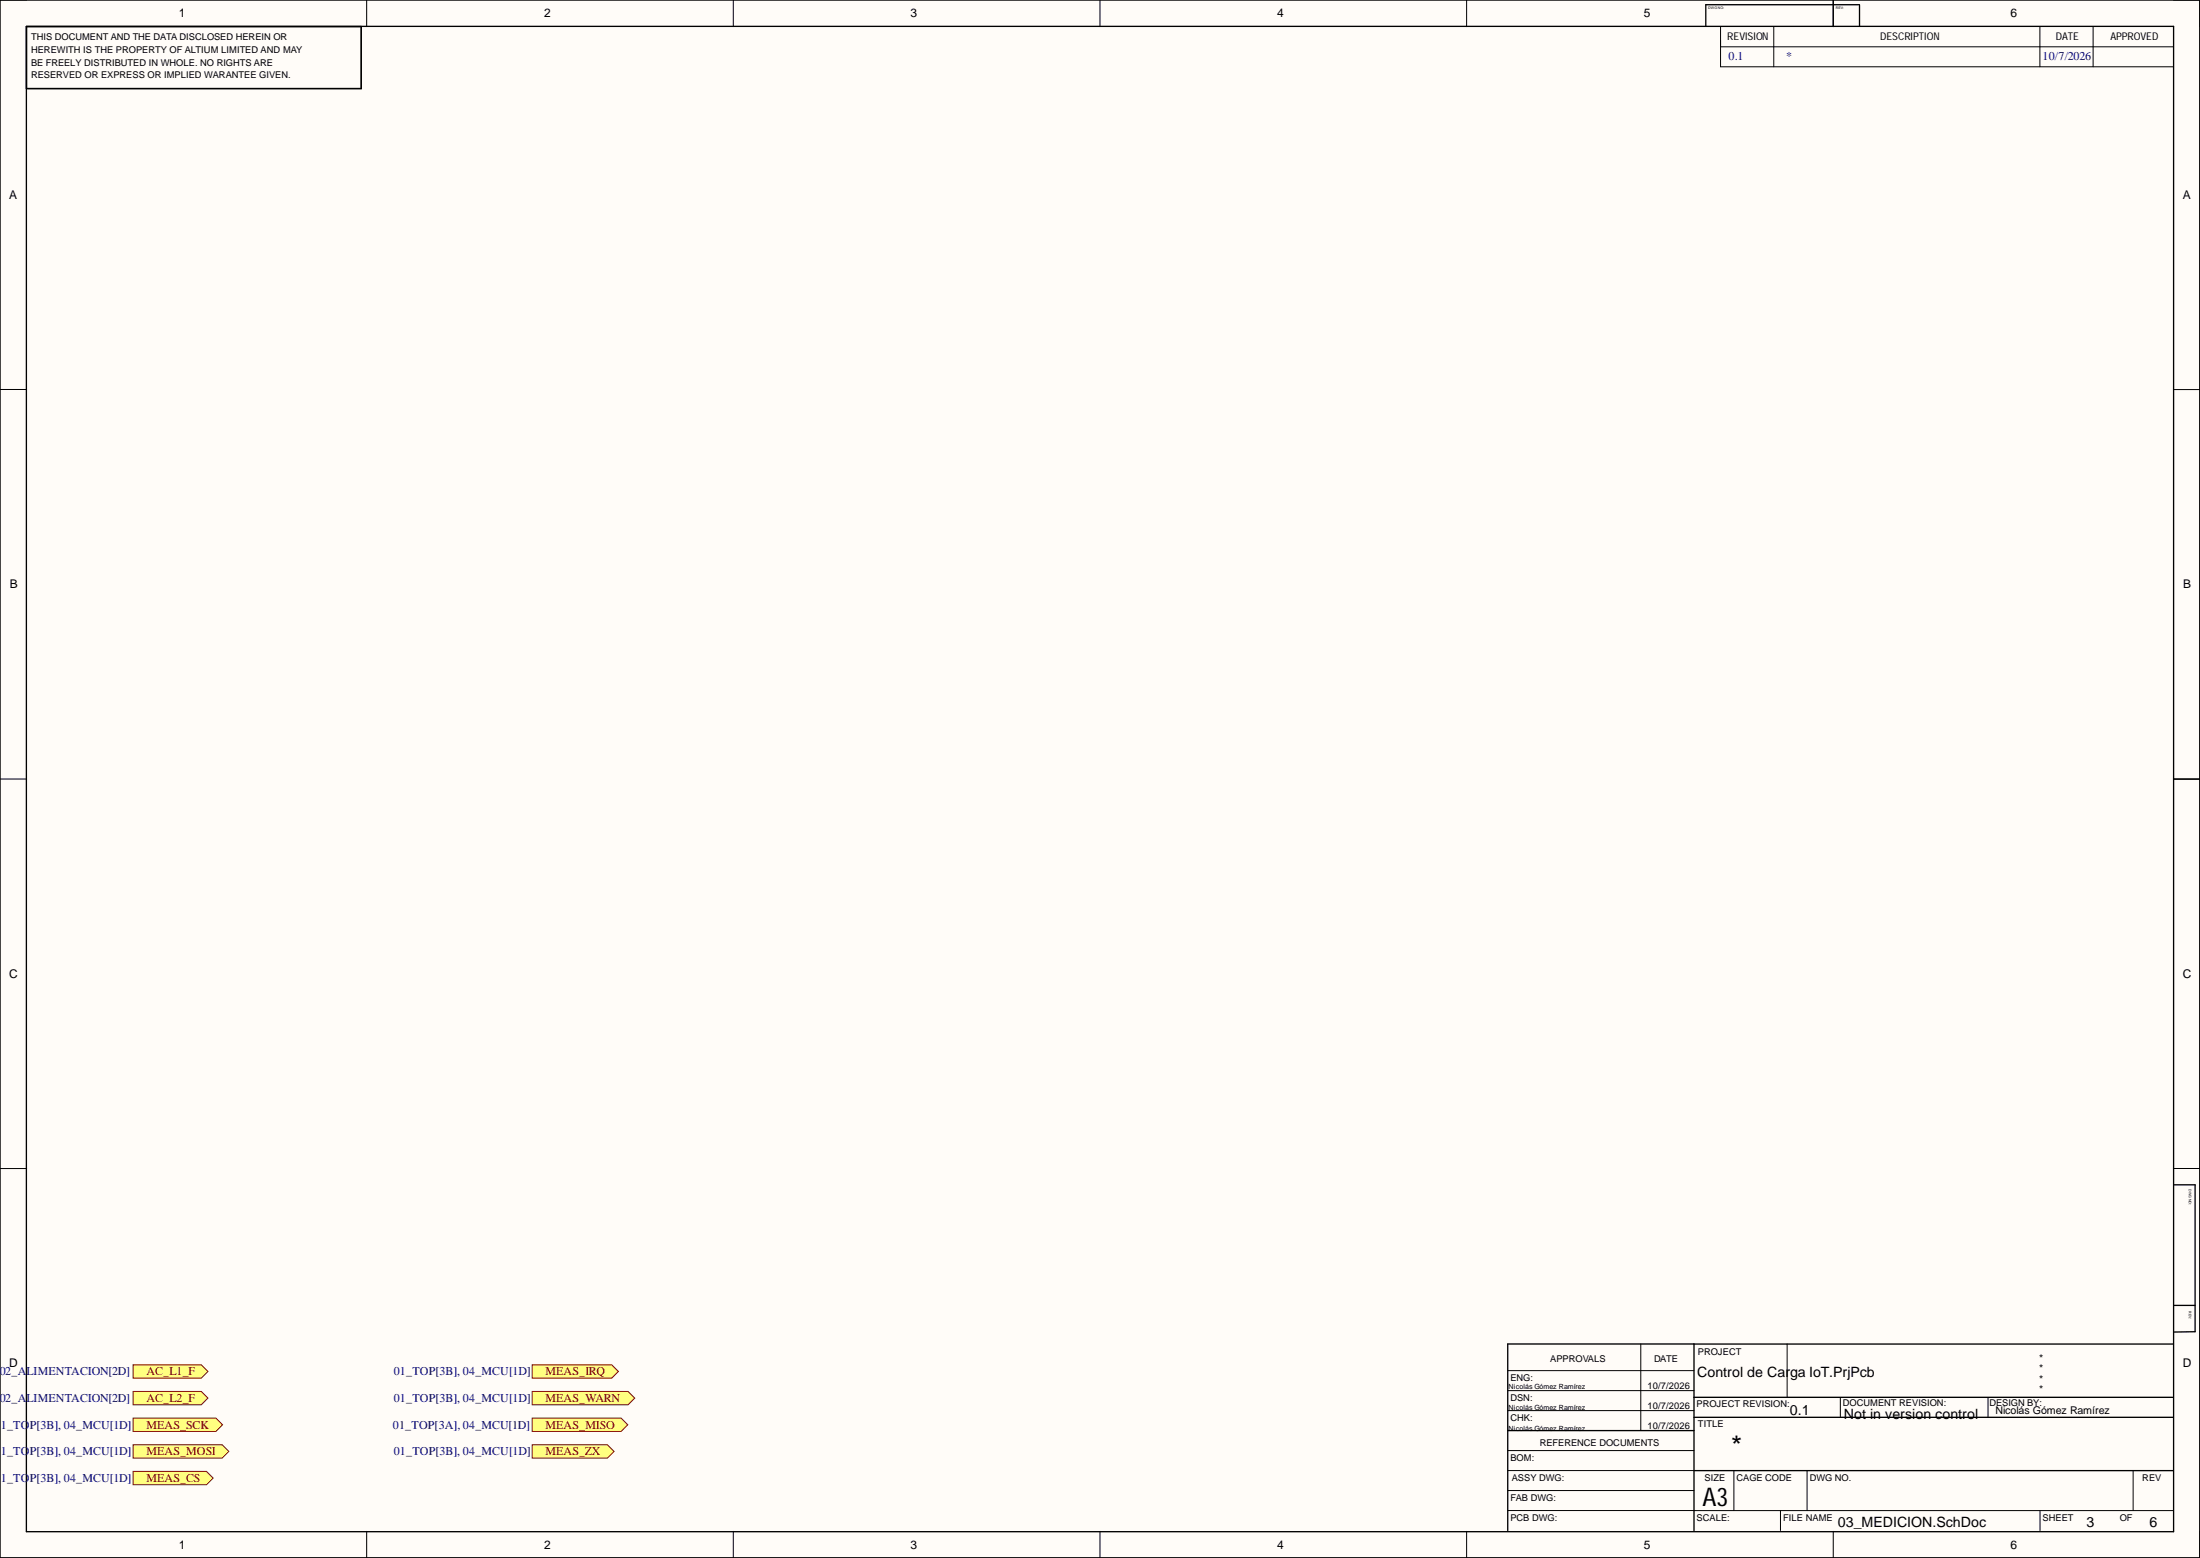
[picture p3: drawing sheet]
<svg xmlns="http://www.w3.org/2000/svg" width="419mm" height="297mm" viewBox="0 0 419 297" stroke-linecap="round" stroke-linejoin="round" font-family="sans-serif">
<g fill="#fffcf8">
<path d="M0 0h419.5v296.9h-419.5z" fill-rule="evenodd"/>
<path d="M5.1 5.1h409.3v286.7h-409.3z" fill-rule="evenodd"/>
</g>
<g fill="none" stroke="#000" stroke-width=".19">
<path d="M0 0h5.1M69.9 0v5.1M139.8 0v5.1M209.7 0v5.1M279.6 0v5.1M328 5.1v7.6h86.3M328.1 8.9h86.2M338.2 5.1v7.6M349.5 0v5.1M388.9 5.1v7.6M399.1 5.1v7.6M414.4 0h5.1v5.1"/>
<path d="M0 74.2h5.1M414.4 74.2h5.1M0 148.4h5.1M414.4 148.5h5.1M0 222.7h5.1M414.4 222.7h5.1M312.8 256.1v16.5M340.7 256.1v10.1M287.5 265h35.5M287.5 261.2h35.5M287.5 268.8h35.5M287.5 276.4h35.5"/>
<path d="M350.9 266.3v3.8M379 266.3v3.8M69.9 291.8v5.1M139.8 291.8v5.1M209.7 291.8v5.1M279.6 291.8v5.1M287.5 280.2h35.5M287.5 287.8h35.5M287.5 284h35.5M323 287.8h91.3M330.6 280.2v7.6M339.5 287.8v3.8"/>
<path d="M344.5 280.2v7.6M349.5 291.8v5.1M389 287.8v3.8M406.7 280.2v7.6M419.5 291.8v5.1"/>
</g>
<g fill="none" stroke="#000" stroke-width=".25">
<path d="M0 0h419.4v296.8h-419.4zM5 5h409.4v286.9h-409.4zM5 5.1h63.9v11.8h-63.9M349.5 0v5M354.5 .9h-29.3v4M354.5 1v4M414.4 148.5h5.1M414.5 225.8h4v28h-4.1M323 256.1v35.5M414.3 256.1h-126.8v35.5M414.5 248.7h4M287.5 272.6h35.5"/>
<path d="M323 266.3h91.3M323 270.1h91.3M323 280.2h91.3"/>
</g>
<path d="M25.4 260.1h13l1.2 1.2-1.2 1.3h-13z" fill-rule="evenodd" fill="#ffff80"/>
<path d="M25.4 260.1h13l1.2 1.2-1.2 1.3h-13z" fill="none" stroke="#800000" stroke-width=".19"/>
<path d="M25.4 265.1h13l1.2 1.3-1.2 1.3h-13z" fill-rule="evenodd" fill="#ffff80"/>
<path d="M25.4 265.1h13l1.2 1.3-1.2 1.3h-13z" fill="none" stroke="#800000" stroke-width=".19"/>
<path d="M101.5 260.1h15.1l1.3 1.2-1.3 1.3h-15.1z" fill-rule="evenodd" fill="#ffff80"/>
<path d="M101.5 260.1h15.1l1.3 1.2-1.3 1.3h-15.1z" fill="none" stroke="#800000" stroke-width=".19"/>
<path d="M101.5 265.1h18.3l1.2 1.3-1.2 1.3h-18.3z" fill-rule="evenodd" fill="#ffff80"/>
<path d="M101.5 265.1h18.3l1.2 1.3-1.2 1.3h-18.3z" fill="none" stroke="#800000" stroke-width=".19"/>
<path d="M101.5 270.2h16.9l1.3 1.3-1.3 1.3h-16.9z" fill-rule="evenodd" fill="#ffff80"/>
<path d="M101.5 270.2h16.9l1.3 1.3-1.3 1.3h-16.9z" fill="none" stroke="#800000" stroke-width=".19"/>
<path d="M101.5 275.3h14.3l1.3 1.3-1.3 1.2h-14.3z" fill-rule="evenodd" fill="#ffff80"/>
<path d="M101.5 275.3h14.3l1.3 1.3-1.3 1.2h-14.3z" fill="none" stroke="#800000" stroke-width=".19"/>
<path d="M25.4 270.2h15.8l1.2 1.3-1.2 1.3h-15.8z" fill-rule="evenodd" fill="#ffff80"/>
<path d="M25.4 270.2h15.8l1.2 1.3-1.2 1.3h-15.8z" fill="none" stroke="#800000" stroke-width=".19"/>
<path d="M25.4 275.3h17l1.2 1.3-1.2 1.2h-17z" fill-rule="evenodd" fill="#ffff80"/>
<path d="M25.4 275.3h17l1.2 1.3-1.2 1.2h-17z" fill="none" stroke="#800000" stroke-width=".19"/>
<path d="M25.4 280.4h14l1.2 1.2-1.2 1.3h-14z" fill-rule="evenodd" fill="#ffff80"/>
<path d="M25.4 280.4h14l1.2 1.2-1.2 1.3h-14z" fill="none" stroke="#800000" stroke-width=".19"/>
<text font-size="5.4" x="330.1" y="277.5">*</text>
<text font-size="4.9" x="324.6" y="286.9">A3</text>
<g font-size="2.7">
<text x="323.6" y="262.3">Control de Car</text>
<text x="341.3" y="262.3">ga IoT.PrjPcb</text>
<text x="341.2" y="269.7">0.1</text>
<text x="351.6" y="270.3">Not in version control</text>
<text x="350.4" y="291">03_MEDICION.SchDoc</text>
<text x="397.8" y="291">3</text>
<text x="409.8" y="291">6</text>
</g>
<g font-size="2.3">
<text x="34.1" y="3.3">1</text>
<text x="103.7" y="3.3">2</text>
<text x="173.6" y="3.3">3</text>
<text x="243.5" y="3.3">4</text>
<text x="313.4" y="3.3">5</text>
<text x="383.4" y="3.3">6</text>
<text x="1.8" y="37.9">A</text>
<text x="416.2" y="37.9">A</text>
<text x="1.9" y="112.1">B</text>
<text x="416.2" y="112.1">B</text>
<text x="1.8" y="186.3">C</text>
<text x="416.2" y="186.3">C</text>
<text x="1.8" y="260.6">D</text>
<text x="416.2" y="260.6">D</text>
<text x="34.1" y="295.1">1</text>
<text x="103.7" y="295.1">2</text>
<text x="173.6" y="295.1">3</text>
<text x="243.5" y="295.1">4</text>
<text x="313.4" y="295.1">5</text>
<text x="383.4" y="295.1">6</text>
</g>
<g font-size="2.3" fill="#000080">
<text x="329.6" y="11.5">0.1</text>
<text x="340.6" y="11.5">*</text>
<text x="389.4" y="11.5">10/7/2026</text>
<text x="-.2" y="262.1">02_A</text>
<text x="5.1" y="262.1">LIMENTACION[2D]</text>
<text x="75.1" y="262.1">01_TOP[3B], 04_MCU[1D]</text>
<text x="-.2" y="267.2">02_A</text>
<text x="5.1" y="267.2">LIMENTACION[2D]</text>
<text x="75.1" y="267.2">01_TOP[3B], 04_MCU[1D]</text>
<text x=".2" y="272.2">1_TO</text>
<text x="5.7" y="272.2">P[3B], 04_MCU[1D]</text>
<text x="74.9" y="272.2">01_TOP[3A], 04_MCU[1D]</text>
<text x=".2" y="277.3">1_TO</text>
<text x="5.7" y="277.3">P[3B], 04_MCU[1D]</text>
<text x="75.1" y="277.3">01_TOP[3B], 04_MCU[1D]</text>
<text x=".2" y="282.4">1_TO</text>
<text x="5.7" y="282.4">P[3B], 04_MCU[1D]</text>
</g>
<g font-size="2.3" fill="#800000">
<text x="27.9" y="262.1">AC_L1_F</text>
<text x="104" y="262.1">MEAS_IRQ</text>
<text x="27.9" y="267.2">AC_L2_F</text>
<text x="104" y="267.2">MEAS_WARN</text>
<text x="27.9" y="272.2">MEAS_SCK</text>
<text x="104" y="272.2">MEAS_MISO</text>
<text x="27.9" y="277.3">MEAS_MOSI</text>
<text x="104" y="277.3">MEAS_ZX</text>
<text x="27.9" y="282.4">MEAS_CS</text>
</g>
<g font-size="2">
<text x="329.3" y="7.7">REVISION</text>
<text x="358.5" y="7.7">DESCRIPTION</text>
<text x="392" y="7.7">DATE</text>
<text x="402.4" y="7.7">APPROVED</text>
<text x="388.8" y="263.4">*</text>
<text x="388.8" y="259.5">*</text>
<text x="388.8" y="261.5">*</text>
<text x="380.5" y="269.5">Nicolás Gómez Ramírez</text>
<text x="388.8" y="265.5">*</text>
</g>
<g font-size="1.8">
<text x="5.9" y="7.6">THIS DOCUMENT AND THE DATA DISCLOSED HEREIN OR</text>
<text x="5.9" y="10.1">HEREWITH IS THE PROPERTY OF ALTIUM LIMITED AND MAY</text>
<text x="5.9" y="12.5">BE FREELY DISTRIBUTED IN WHOLE. NO RIGHTS ARE</text>
<text x="5.9" y="14.9">RESERVED OR EXPRESS OR IMPLIED WARANTEE GIVEN.</text>
<text x="288" y="263.1">ENG:</text>
<text x="295.6" y="259.5">APPROVALS</text>
<text x="315.4" y="259.5">DATE</text>
<text x="323.7" y="258.3">PROJECT</text>
<text x="288" y="266.9">DSN:</text>
<text x="314.1" y="264.6">10/7/2026</text>
<text x="314.1" y="268.4">10/7/2026</text>
<text x="323.5" y="268.2">PROJECT REVISION:</text>
<text x="351.4" y="267.9">DOCUMENT REVISION:</text>
<text x="379.3" y="267.9">DESIGN BY:</text>
<text x="288" y="270.7">CHK:</text>
<text x="293.6" y="275.5">REFERENCE DOCUMENTS</text>
<text x="314.1" y="272.2">10/7/2026</text>
<text x="323.7" y="272">TITLE</text>
<text x="288" y="278.3">BOM:</text>
<text x="288" y="286">FAB DWG:</text>
<text x="288.2" y="282.1">ASSY DWG:</text>
<text x="325" y="282.1">SIZE</text>
<text x="331.1" y="282.1">CAGE CODE</text>
<text x="345.1" y="282.1">DWG NO.</text>
<text x="408.5" y="282.1">REV</text>
<text x="288" y="289.8">PCB DWG:</text>
<text x="323.5" y="289.8">SCALE:</text>
<text x="340" y="289.8">FILE NAME</text>
<text x="389.4" y="289.8">SHEET</text>
<text x="404.2" y="289.8">OF</text>
</g>
<g font-size="1.4">
<text x="287.6" y="264.6">Nicolás Gómez Ramírez</text>
<text x="287.6" y="268.6">Nicolás Gómez Ramírez</text>
<text x="287.6" y="272.6">Nicolás Gómez Ramírez</text>
</g>
<g font-size=".7">
<text x="325.7" y="1.8">DWG NO:</text>
<text x="350" y="1.8">REV:</text>
<text x="417.3" y="226.6" transform="rotate(90 417.3 226.6)">DWG NO:</text>
<text x="417.3" y="249.8" transform="rotate(90 417.3 249.8)">REV:</text>
</g>
</svg>
